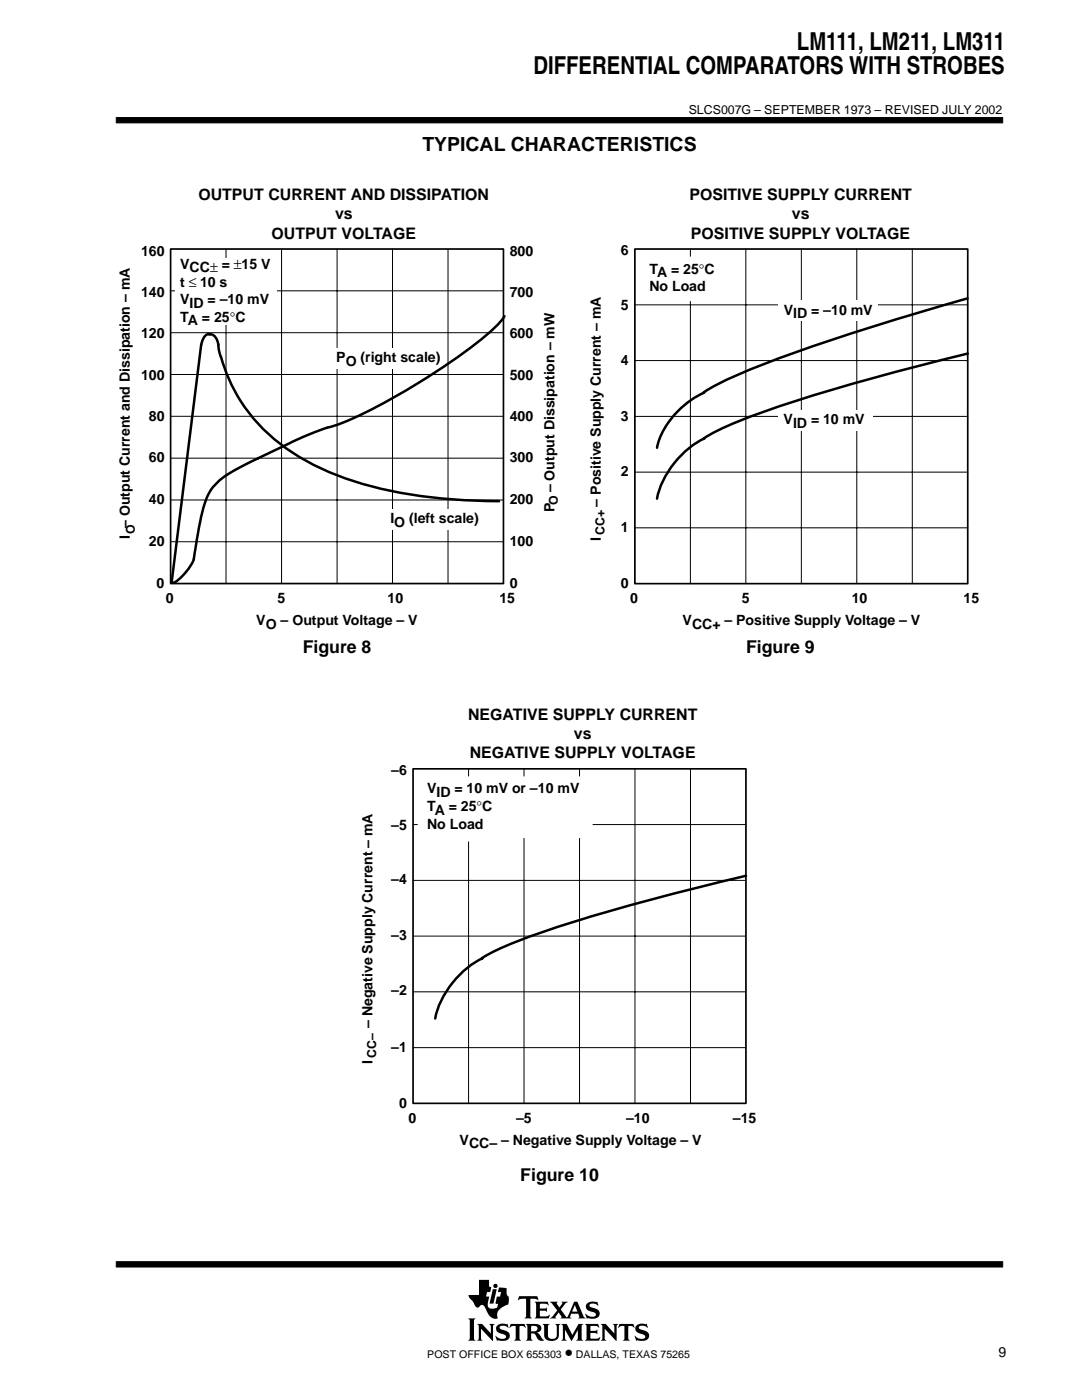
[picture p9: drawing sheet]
<svg xmlns="http://www.w3.org/2000/svg" width="216mm" height="279mm" viewBox="0 0 216 279" stroke-linecap="round" stroke-linejoin="round" font-family="sans-serif">
<g fill="#000" stroke="#000" stroke-width=".2">
<path d="M23.2 23.5h176.9v1h-176.9z" fill-rule="evenodd"/>
<path d="M23.2 251.8h176.9v1.1h-176.9z" fill-rule="evenodd"/>
</g>
<g fill="#000">
<path d="M98.3 257.3h.8l-.6 2.9h-.8z"/>
<path d="M93.4 263.1h1.5l-.3 .4v3.7l.3 .4h-1.5l.3-.4v-3.7z" fill-rule="evenodd"/>
<path d="M95.2 264.2h1l1.7 1.9v-1.5l-.3-.4h1.1l-.3 .4v3l-2.4-2.4v2l.3 .4h-1.1l.3-.6v-2.3z" fill-rule="evenodd"/>
<path d="M95.6 255.4h2v1.3l.4 .2-.2 1h-.6l-.2 .9h.6l-.3 1.2 .1 .7a.9 .9 0 0 0 1.2 .4l.6-.1 .2-.8-.5-.1 .2-1.3h.7l.2-.9h-.7l.3-1 1.5 .2v1.1l.2 .4 .2 .2v.7a.81 .81 0 0 1-.6 1 2.73 2.73 0 0 0-1.7 1.7l.1 .9h-.1a1.81 1.81 0 0 1-2.1-1.5l-.3-.6a.7 .7 0 0 0-.6-.6 .7 .7 0 0 0-.7 .5 1.12 1.12 0 0 1-1.1-1l-.7-.8-.2-.7h2.1z" fill-rule="evenodd"/>
<path d="M99.2 264.6a1.71 1.71 0 0 1 1.7-.4l.2 .1 .1-.1 .3 .8-.6-.3-.8-.1a.41 .41 0 0 0-.4 .5 .41 .41 0 0 0 .5 .3 1.29 1.29 0 0 1 1.5 1.4 1.08 1.08 0 0 1-1.2 .8l-1.1-.1-.2 .1-.4-1 .8 .5 .5 .1 .6-.1 .3-.2a.72 .72 0 0 0-.9-.7 .99 .99 0 0 1-1-.5 .99 .99 0 0 1 .1-1.1z" fill-rule="evenodd"/>
<path d="M101.9 264.2h2.8l.2 .8-.7-.4h-.4l-.1 .2v2.4l.3 .4h-1.4l.3-.4v-2.4l-.1-.2h-.5l-.7 .4z" fill-rule="evenodd"/>
<path d="M103.6 258.7h3.6l.2 .8-.4-.3-1.2 .1v3.5l.3 .3h-1.4l.2-.2 .1-.3v-3.2l-.1-.2h-.8l-.7 .3z" fill-rule="evenodd"/>
<path d="M104.9 264.2h1.9a.9 .9 0 0 1 1 .4 .9 .9 0 0 1 0 1.1l-.7 .2 .5 .4 .9 1.2a1.2 1.2 0 0 1-1.6-1l-.3-.3-.6-.1v1l.3 .5h-1.4l.3-.6v-2.3z" fill-rule="evenodd"/>
<path d="M106.7 259.8h2.6l.1 .7-.5-.3-1.2 .1v.8h1.1l.3-.2v.9l-.4-.2h-1v1l.2 .1h1.2l.5-.3h.1l-.2 .7h-2.8l.3-.5v-2.3z" fill-rule="evenodd"/>
<path d="M108.3 264.2h1.3l-.3 .4v2a.65 .65 0 0 0 .7 .6h.6l.4-.4 .1-2.1-.3-.5h1l-.3 .4v1.8a1.54 1.54 0 0 1-2.4 1l-.5-.7v-2.1z" fill-rule="evenodd"/>
<path d="M112 264.2h1.1l1.1 2.2 1.2-2.2h1l-.3 .4v2.6l.3 .4h-1.4l.3-.4v-1.8l-1.3 2.2-1.3-2.2v1.7l.4 .5h-1.1l.3-.6v-2.3z" fill-rule="evenodd"/>
<path d="M109.7 259.8h1.6l-.2 .3 .5 .8 .6-.8-.1-.3h1.2l-.4 .3-1 1.2 1.2 1.6 1.5-3.1h.6l1.2 2.9 .4 .4-1.4-.1a.22 .22 0 0 0 .2-.1 .22 .22 0 0 0 0-.3l-.2-.4h-1.4l-.2 .7 .2 .2h-2.2l.2-.3-.5-.9-.7 .9 .2 .3h-1.3l.6-.4 .9-1.2z" fill-rule="evenodd"/>
<path d="M117.1 260.2a2.08 2.08 0 0 1 1.9-.3l.2-.2 .1 .9a1.22 1.22 0 0 0-1.7-.1 .82 .82 0 0 0 .9 .6 1.06 1.06 0 0 1 1.2 1.1 1.06 1.06 0 0 1-1.2 1l-1.2-.1-.2 .1-.3-1 .8 .5 .8 .1a.46 .46 0 0 0 .5-.5 .46 .46 0 0 0-.5-.4l-.2-.1a1.11 1.11 0 0 1-1.2-1.5z" fill-rule="evenodd"/>
<path d="M116.7 264.2h2.6l.2 .8-.6-.4-1.1 .1v.9h1.1l.3-.2v.9l-.4-.3h-1v1.1l1.3 .1 .7-.4-.3 .8h-2.8l.3-.4v-2.6z" fill-rule="evenodd"/>
<path d="M119.9 264.2h1l1.7 1.9v-1.5l-.3-.4h1l-.3 .4v3l-2.3-2.4v2l.3 .4h-1.1l.3-.4v-2.6z" fill-rule="evenodd"/>
<path d="M123.6 264.2h2.8l.2 .8-.6-.4h-.5l-.1 .2v2.4l.3 .4h-1.4l.3-.4v-2.4l-.1-.2h-.5l-.7 .4z" fill-rule="evenodd"/>
<path d="M127 264.6a1.74 1.74 0 0 1 1.6-.4l.3 .1 .1-.1 .3 .8h-.1a1.2 1.2 0 0 0-1.7-.1 1.47 1.47 0 0 0 1.3 .7 1.03 1.03 0 0 1 .7 1.2 1.03 1.03 0 0 1-1.2 .8l-1.1-.1-.2 .1-.4-1 .9 .5 .9 .1a.45 .45 0 0 0 .4-.6 .45 .45 0 0 0-.6-.3l-.2-.1a1.11 1.11 0 0 1-1.2-1.4z" fill-rule="evenodd"/>
<circle cx="98.9" cy="256.6" r=".43"/>
</g>
<g fill="#fff">
<path d="M114.7 260.4l.5 1.4h-1z"/>
<path d="M106 264.7l.6-.1a.56 .56 0 0 1 .6 .5 .56 .56 0 0 1-.6 .6h-.6z" fill-rule="evenodd"/>
</g>
<path d="M44.1 71.2a33.5 33.5 0 0 0 17.1 20.8 67.9 67.9 0 0 0 26.2 7.4l5.9 .5 6.3 .1" fill="none" stroke="#000" stroke-width=".5"/>
<path d="M34 49.7h66.5v66.8h-66.5z" fill="none" stroke="#000" stroke-width=".34"/>
<path d="M34 58h66.5M45.1 49.7v66.8M56.2 49.7v66.8M67.3 49.7v66.8M78.3 49.7v66.8M34 66.4h66.5M34 74.7h66.5M34 83.1h66.5M34 91.4h66.5M34 99.8h66.5M34 108.1h66.5" fill="none" stroke="#000" stroke-width=".2"/>
<path d="M34.9 51.5h20.4v13.2h-20.4z" fill-rule="evenodd" fill="#fff"/>
<path d="M41.7 66.7h.2a2.13 2.13 0 0 1 1.7 2.4l.5 2.1M42 66.7h-.6l-.5 .4-.5 .7-.3 1-5.9 47.5M65.3 85.4l-5.7 2.2-9.4 4.5a33.5 33.5 0 0 0-6.4 3.8 9.7 9.7 0 0 0-3.1 4.9l-.6 2.3-1 5.6a8.7 8.7 0 0 1-4.5 7.6" fill="none" stroke="#000" stroke-width=".5"/>
<path d="M64.5 69.5h24.4v4h-24.4z" fill-rule="evenodd" fill="#fff"/>
<path d="M89.4 49.7v66.8" fill="none" stroke="#000" stroke-width=".2"/>
<path d="M76.1 101.7h21.3v4h-21.3z" fill-rule="evenodd" fill="#fff"/>
<path d="M100.7 63.1a29.1 29.1 0 0 1-7 6.5 130.1 130.1 0 0 1-25.7 14.9l-2.7 .8M140.5 78.4a17 17 0 0 0-9.4 11M140.6 87.5a18.2 18.2 0 0 0-9.5 12" fill="none" stroke="#000" stroke-width=".5"/>
<path d="M126.7 49.7h66.4v66.8h-66.4z" fill="none" stroke="#000" stroke-width=".34"/>
<path d="M137.8 49.7v66.8M148.8 49.7v66.8M159.9 49.7v66.8M171 49.7v66.8M182 49.7v66.8M126.7 60.8h66.4M126.7 72h66.4M126.7 83.1h66.4M126.7 94.2h66.4M126.7 105.3h66.4" fill="none" stroke="#000" stroke-width=".2"/>
<path d="M127.9 51.4h16.4v8.5h-16.4z" fill-rule="evenodd" fill="#fff" stroke="#fff" stroke-width=".34"/>
<g fill="#fff">
<path d="M155.3 60h19.9v4.1h-19.9z" fill-rule="evenodd"/>
<path d="M155.3 81.9h18.8v4h-18.8z" fill-rule="evenodd"/>
</g>
<path d="M193.1 59.5a424.3 424.3 0 0 0-45.5 15.1l-4.3 2-2.9 1.7M193.1 70.6a398.4 398.4 0 0 0-43.7 12.7l-6 2.5-3 1.7M148.9 174.8a407.8 407.8 0 0 0-43.7 12.3l-6 2.5-3 1.6M96.3 191.2a18.2 18.2 0 0 0-9.5 12.1" fill="none" stroke="#000" stroke-width=".5"/>
<path d="M82.4 153.4h66.4v66.8h-66.4z" fill="none" stroke="#000" stroke-width=".34"/>
<g fill="none" stroke="#000" stroke-width=".2">
<path d="M93.5 153.4v8.2M104.6 153.4v3.1M104.6 159.9v60.3M115.6 153.4v66.8M126.7 153.4v66.8M137.8 153.4v66.8M82.4 164.6h7.2M82.4 175.7h66.4M93.5 168v52.2M98.8 164.6h50M82.4 186.8h66.4M82.4 197.9h66.4"/>
<path d="M82.4 209.1h66.4"/>
</g>
<path d="M83.5 155.1h34.6v12h-34.6z" fill-rule="evenodd" fill="#fff" stroke="#fff" stroke-width=".34"/>
<g font-size="4.9">
<text x="159" y="9.9">LM111, LM211, LM311</text>
<text x="106.5" y="14.8">DIFFERENTIAL COMPARATORS WITH STROBES</text>
</g>
<text font-size="3.9" x="84.3" y="30.2">TYPICAL CHARACTERISTICS</text>
<g font-size="3.5">
<text x="60.4" y="130.3">Figure 8</text>
<text x="148.9" y="130.3">Figure 9</text>
<text x="103.8" y="235.7">Figure 10</text>
<text x="112.7" y="271">•</text>
</g>
<g font-size="3.2">
<text x="39.6" y="39.9">OUTPUT CURRENT AND DISSIPATION</text>
<text x="137.6" y="39.9">POSITIVE SUPPLY CURRENT</text>
<text x="54.2" y="47.6">OUTPUT VOLTAGE</text>
<text x="66.9" y="43.7">vs</text>
<text x="137.9" y="47.6">POSITIVE SUPPLY VOLTAGE</text>
<text x="158" y="43.7">vs</text>
<text x="93.4" y="143.6">NEGATIVE SUPPLY CURRENT</text>
<text x="114.5" y="147.5">vs</text>
<text x="93.7" y="151.3">NEGATIVE SUPPLY VOLTAGE</text>
</g>
<g font-size="2.8">
<text x="28.1" y="51.1">160</text>
<text x="36" y="53.7">VCC± =</text>
<text x="46.7" y="53.7">±15 V</text>
<text x="101.7" y="51.1">800</text>
<text x="123.9" y="50.9">6</text>
<text x="28.1" y="59.4">140</text>
<text x="36" y="57.2">t ≤ 10 s</text>
<text x="101.7" y="59.4">700</text>
<text x="129.6" y="54.6">TA = 25°C</text>
<text x="129.6" y="58.1">No Load</text>
<text x="36" y="60.7">VID = –</text>
<text x="36" y="64.2">TA = 25</text>
<text x="45.4" y="60.7">10 mV</text>
<text x="45.8" y="64.2">°C</text>
<text x="123.9" y="61.9">5</text>
<text x="156.4" y="62.8">VID = –10 mV</text>
<text x="28.1" y="67.5">120</text>
<text x="101.7" y="67.5">600</text>
<text x="28.1" y="75.7">100</text>
<text x="67.1" y="72.3">PO (right scale)</text>
<text x="101.7" y="75.7">500</text>
<text x="123.9" y="72.8">4</text>
<text x="29.7" y="83.9">80</text>
<text x="101.7" y="83.9">400</text>
<text x="123.9" y="83.9">3</text>
<text x="156.4" y="84.7">VID = 10 mV</text>
<text x="29.7" y="92.3">60</text>
<text x="101.7" y="92.3">300</text>
<text x="123.9" y="94.9">2</text>
<text x="29.7" y="100.5">40</text>
<text x="101.7" y="100.5">200</text>
<text x="110.6" y="98.2" transform="rotate(-90 110.6 98.2)">– Output Dissipation – mW</text>
<text x="119.9" y="101.1" transform="rotate(-90 119.9 101.1)">– Positive Supply Current – mA</text>
<text x="25.9" y="107.6" transform="rotate(-90 25.9 107.6)">I – Output Current and Dissipation – mA</text>
<text x="77.9" y="104.4">I</text>
<text x="78.7" y="105.1">O (left scale)</text>
<text x="110.6" y="102.2" transform="rotate(-90 110.6 102.2)">P</text>
<text x="119.9" y="108" transform="rotate(-90 119.9 108)">I</text>
<text x="123.9" y="106.2">1</text>
<text x="29.7" y="109">20</text>
<text x="101.7" y="109">100</text>
<text x="31.3" y="117.3">0</text>
<text x="101.7" y="117.3">0</text>
<text x="123.9" y="117.3">0</text>
<text x="33.1" y="120.4">0</text>
<text x="51.1" y="124.8">VO – Output Voltage – V</text>
<text x="55.4" y="120.4">5</text>
<text x="77.3" y="120.4">10</text>
<text x="99.6" y="120.4">15</text>
<text x="125.7" y="120.4">0</text>
<text x="136.2" y="124.8">VCC+ – Positive Supply Voltage – V</text>
<text x="148" y="120.4">5</text>
<text x="170" y="120.4">10</text>
<text x="192.3" y="120.4">15</text>
<text x="78.1" y="154.6">–6</text>
<text x="85.2" y="161.9">TA = 25°C</text>
<text x="85.2" y="158.3">VID = 10 mV or –10 mV</text>
<text x="78.1" y="165.6">–5</text>
<text x="85.2" y="165.4">No Load</text>
<text x="78.1" y="176.5">–4</text>
<text x="78.1" y="187.7">–3</text>
<text x="78.1" y="198.7">–2</text>
<text x="74.4" y="205.2" transform="rotate(-90 74.4 205.2)">– Negative Supply Current – mA</text>
<text x="78.1" y="209.9">–1</text>
<text x="74.4" y="212.4" transform="rotate(-90 74.4 212.4)">I</text>
<text x="79.6" y="221">0</text>
<text x="81.5" y="224.1">0</text>
<text x="103" y="224.1">–5</text>
<text x="124.9" y="224.1">–10</text>
<text x="146.2" y="224.1">–15</text>
<text x="91.7" y="228.5">VCC– – Negative Supply Voltage – V</text>
<text x="199.2" y="270.8">9</text>
</g>
<g font-size="2.5">
<text x="137.4" y="22.7">SLCS007G – SEPTEMBER 1973 – REVISED JULY 2002</text>
<text x="111.3" y="100.7" transform="rotate(-90 111.3 100.7)">O</text>
<text x="26.9" y="106.7" transform="rotate(-90 26.9 106.7)">O</text>
<text x="120.6" y="106.7" transform="rotate(-90 120.6 106.7)">CC+</text>
<text x="75" y="211.1" transform="rotate(-90 75 211.1)">CC–</text>
</g>
<g font-size="2.1">
<text x="85.3" y="271">POST OFFICE BOX 655303</text>
<text x="114.9" y="271">DALLAS, TEXAS 75265</text>
</g>
</svg>
